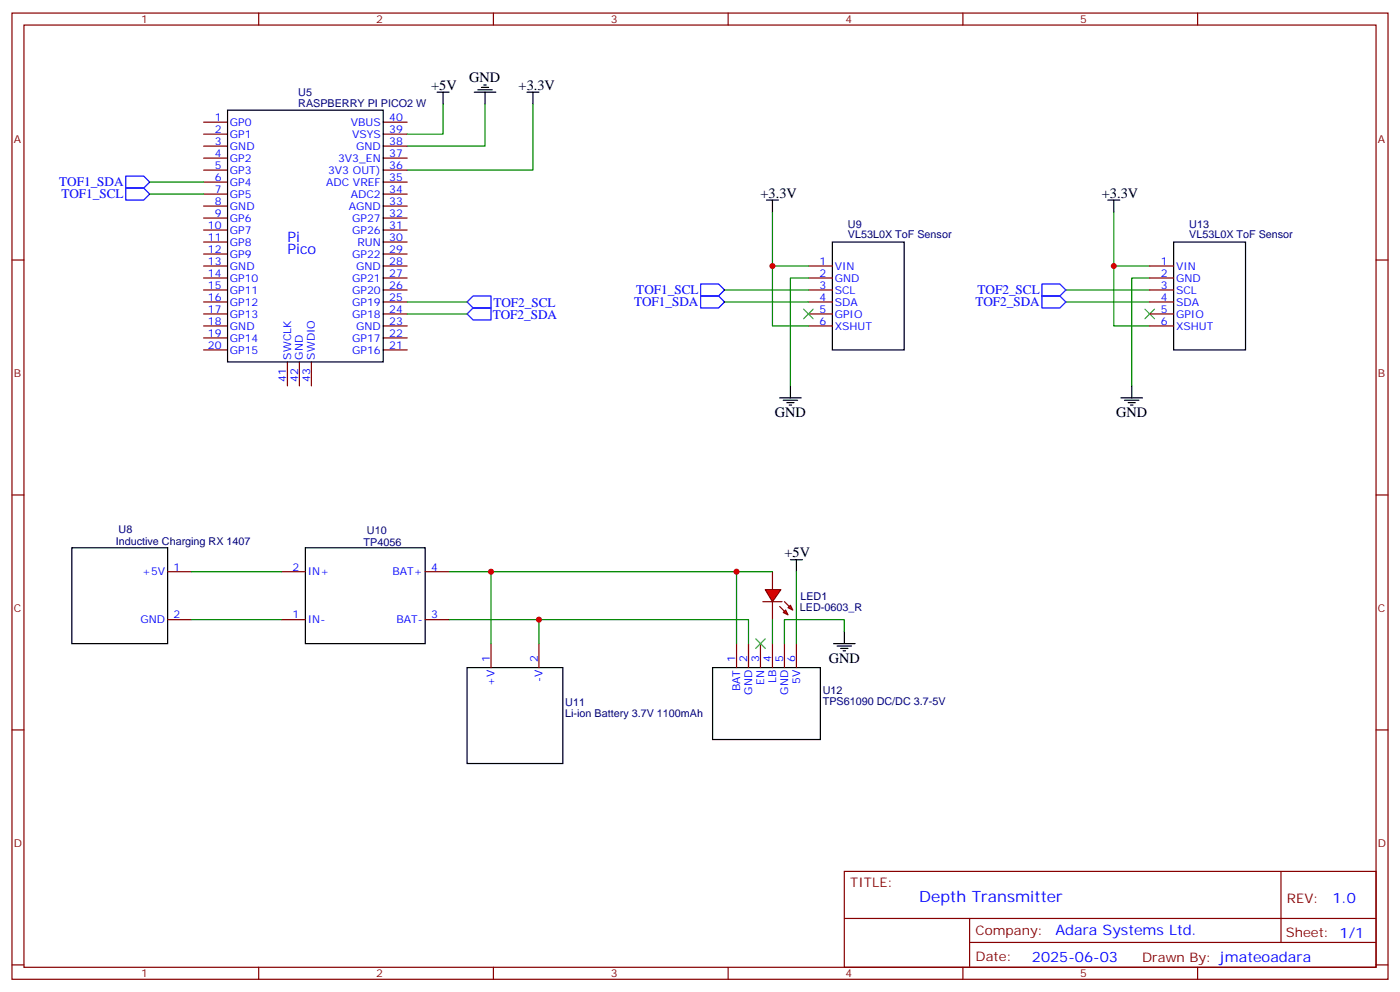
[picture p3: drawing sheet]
<svg xmlns="http://www.w3.org/2000/svg" width="412mm" height="292mm" viewBox="0 0 412 292" stroke-linecap="round" stroke-linejoin="round" font-family="sans-serif">
<g fill="none" stroke="#870000" stroke-width=".35">
<path d="M3.5 3.8h405.4v284.4h-405.4zM7.1 7.4h398.2v277.3h-398.2zM76.2 3.8v3.6M145.3 3.8v3.6M214.5 3.8v3.6M283.6 3.8v3.6M352.8 3.8v3.6M60 35.9h7M60 39.5h7M112.9 35.9h7M112.9 39.5h7M60 43h7"/>
<path d="M60 46.5h7M60 50.1h7M60 53.6h7M60 57.1h7M112.9 43h7M112.9 46.5h7M112.9 50.1h7M112.9 53.6h7M112.9 57.1h7M3.5 76.5h3.6M60 60.6h7M60 64.2h7"/>
<path d="M60 67.7h7M60 71.2h7M60 74.8h7M60 78.3h7M112.9 60.6h7M112.9 64.2h7M112.9 67.7h7M112.9 71.2h7M112.9 74.8h7M112.9 78.3h7M238.1 78.3h7.1M405.3 76.5h3.6"/>
<path d="M60 81.8h7M60 85.3h7M60 88.9h7M60 92.4h7M60 95.9h7M60 99.4h7M112.9 81.8h7M112.9 85.3h7M112.9 88.9h7M112.9 92.4h7M112.9 95.9h7M112.9 99.4h7"/>
<path d="M238.1 81.8h7.1M238.1 85.3h7.1M238.1 88.9h7.1M238.1 92.4h7.1M238.1 95.9h7.1M60 103h7M84.7 106.5v7.1M88.2 106.5v7.1M91.7 106.5v7.1M112.9 103h7M3.5 145.7h3.6M405.3 145.7h3.6"/>
<path d="M49.4 168.2h7M82.9 168.2h7.1M125.2 168.2h7.1M49.4 182.4h7M82.9 182.4h7.1M125.2 182.4h7.1M144.6 189.4v7.1M158.7 189.4v7.1M217 189.4v7.1M220.5 189.4v7.1M224 189.4v7.1M227.5 189.4v7.1"/>
<path d="M231.1 189.4v7.1M234.6 189.4v7.1M3.5 214.8h3.6M405.3 214.8h3.6M248.7 256.4h156.6v28.3h-156.6zM377.3 256.5v20.8M248.7 270.3h156.5M285.6 277.3h119.6M285.6 270.3v14.1M3.5 284h3.6M76.2 284.7v3.5M145.3 284.7v3.5"/>
<path d="M214.5 284.7v3.5M283.6 284.7v3.5M352.8 284.7v3.5M405.3 284h3.6"/>
</g>
<g fill="none" stroke="#008700" stroke-width=".35">
<path d="M130.5 30.7v8.8h-10.6M142.9 30.7v12.3h-23M157 30.7v19.4h-37.1M44.1 53.6h15.9M44.1 57.1h15.9M227.5 62.4v33.5h10.6M227.5 78.3h10.6M213.4 85.3h24.7M213.4 88.9h24.7M238.1 81.8h-5.3v31.8M56.4 168.2h26.5M132.3 168.2h12.3v21.2"/>
<path d="M144.6 168.2h72.4v21.2M234.6 168.2v21.2M56.4 182.4h26.5M132.3 182.4h26.4v7M158.7 182.4h61.8v7M248.7 185.9v-3.5h-17.6v7"/>
</g>
<g fill="none" stroke="#000" stroke-width=".35">
<path d="M67 32.4h45.9v74.1h-45.9zM128.8 27.1h3.5M130.5 27.1v3.6M139.7 27.1h6.3M140.8 26.4h4.2M141.8 25.7h2.1M142.5 25h.7M142.9 27.1v3.6M155.2 27.1h3.5M157 27.1v3.6M225.8 58.9h3.5M227.5 58.9v3.5"/>
<path d="M245.2 71.2h21.1v31.8h-21.1zM229.7 117.1h6.3M230.7 117.8h4.2M231.8 118.5h2.1M232.5 119.2h.7M232.8 113.6v3.5M21.2 161.2h28.2v28.2h-28.2zM90 161.2h35.2v28.2h-35.2zM232.8 164.7h3.6M234.6 164.7v3.5M137.6 196.5h28.2v28.2h-28.2zM209.9 196.5h31.8v21.1h-31.8z"/>
<path d="M245.5 189.4h6.4M246.6 190.1h4.2M247.6 190.8h2.2M248.4 191.5h.7M248.7 185.9v3.5"/>
</g>
<path d="M37 51.8h5.3l1.8 1.8-1.8 1.8h-5.3zM37 55.4h5.3l1.8 1.7-1.8 1.8h-5.3zM206.4 87.1h5.3l1.7 1.8-1.7 1.7h-5.3zM206.4 83.6h5.3l1.7 1.7-1.7 1.8h-5.3z" fill="none" stroke="#00f" stroke-width=".35"/>
<path d="M236.7 91l2.8 2.8M239.5 91l-2.8 2.8M222.6 188l2.8 2.8M225.4 188l-2.8 2.8" fill="none" stroke="#3c3" stroke-width=".35"/>
<g fill="#f00" stroke="#870000" stroke-width=".35">
<path d="M225.4 173.5h4.6l-2.5 3.6z"/>
<path d="M224.7 177.1h5.7z"/>
</g>
<g fill="#870000" stroke="#870000" stroke-width=".35">
<path d="M231.1 177.1l1.4 1.4z"/>
<path d="M229.7 178.5l1.4 1.4z"/>
</g>
<g fill="#f00" stroke="#870000" stroke-width=".35">
<path d="M232.1 178.8l.7-.7 .7 1.4z"/>
<path d="M230.7 180.2l.7-.7 .7 1.4z"/>
</g>
<path d="M338.7 78.3h7M338.7 81.8h7M338.7 85.3h7M338.7 88.9h7M338.7 92.4h7M338.7 95.9h7M227.5 168.2v5.3M227.5 177.1v5.3" fill="none" stroke="#870000" stroke-width=".35"/>
<path d="M328.1 62.4v33.5h10.6M328.1 78.3h10.6M119.9 88.9h17.7M119.9 92.4h17.7M314 88.9h24.7M314 85.3h24.7M338.7 81.8h-5.3v31.8M217 168.2h10.5M227.5 182.4v7" fill="none" stroke="#008700" stroke-width=".35"/>
<path d="M137.6 92.4l1.7-1.8h5.3v3.6h-5.3zM137.6 88.9l1.7-1.8h5.3v3.5h-5.3zM306.9 83.6h5.3l1.8 1.7-1.8 1.8h-5.3zM306.9 87.1h5.3l1.8 1.8-1.8 1.7h-5.3z" fill="none" stroke="#00f" stroke-width=".35"/>
<path d="M326.3 58.9h3.5M328.1 58.9v3.5M345.7 71.2h21.2v31.8h-21.2zM330.2 117.1h6.3M331.3 117.8h4.2M332.3 118.5h2.1M333 119.2h.7M333.4 113.6v3.5" fill="none" stroke="#000" stroke-width=".35"/>
<path d="M337.3 91l2.8 2.8M340.1 91l-2.8 2.8" fill="none" stroke="#3c3" stroke-width=".35"/>
<g fill="#c00">
<circle cx="227.5" cy="78.3" r=".88"/>
<circle cx="144.6" cy="168.2" r=".88"/>
<circle cx="158.8" cy="182.4" r=".88"/>
<circle cx="217" cy="168.2" r=".88"/>
<circle cx="328.1" cy="78.3" r=".88"/>
</g>
<text font-size="4.6" fill="#00f" x="270.8" y="265.5">Depth Transmitter</text>
<g font-size="4.2">
<text x="127" y="26.4">+5V</text>
<text x="138.2" y="24.1">GND</text>
<text x="152.8" y="26.4">+3.3V</text>
<text x="224" y="58.2">+3.3V</text>
<text x="324.6" y="58.2">+3.3V</text>
<text x="228.2" y="122.7">GND</text>
<text x="328.8" y="122.7">GND</text>
<text x="231.1" y="164">+5V</text>
<text x="244.1" y="195.1">GND</text>
</g>
<g font-size="4.2" fill="#00f">
<text x="84.7" y="71.2">Pi</text>
<text x="84.7" y="74.8">Pico</text>
<text x="392.5" y="265.7">1.0</text>
<text x="310.9" y="275.3">Adara Systems Ltd.</text>
<text x="304" y="283.1">2025-06-03</text>
</g>
<g font-size="3.9" fill="#00f">
<text x="17.4" y="54.8">TOF1_SDA</text>
<text x="18.1" y="58.3">TOF1_SCL</text>
<text x="187.4" y="86.6">TOF1_SCL</text>
<text x="288" y="86.6">TOF2_SCL</text>
<text x="145.1" y="93.8">TOF2_SDA</text>
<text x="145.3" y="90.2">TOF2_SCL</text>
<text x="186.8" y="90.1">TOF1_SDA</text>
<text x="287.3" y="90.1">TOF2_SDA</text>
</g>
<g font-size="3.9" fill="#800">
<text x="250.5" y="261">TITLE:</text>
<text x="379.1" y="265.7">REV:</text>
<text x="287.4" y="275.2">Company:</text>
<text x="378.7" y="275.8">Sheet: 1/1</text>
<text x="287.4" y="282.9">Date:</text>
<text x="336.4" y="283">Drawn By: jmateoadara</text>
</g>
<g font-size="3.2" fill="#800">
<text x="41.6" y="6.8">1</text>
<text x="110.8" y="6.8">2</text>
<text x="179.9" y="6.8">3</text>
<text x="249.1" y="6.8">4</text>
<text x="318.2" y="6.8">5</text>
<text x="4.1" y="41.9">A</text>
<text x="405.9" y="41.9">A</text>
<text x="4.1" y="111.1">B</text>
<text x="405.9" y="111.1">B</text>
<text x="4.1" y="180.2">C</text>
<text x="405.9" y="180.2">C</text>
<text x="4.1" y="249.4">D</text>
<text x="405.9" y="249.4">D</text>
<text x="41.6" y="287.7">1</text>
<text x="110.8" y="287.7">2</text>
<text x="179.9" y="287.7">3</text>
<text x="249.1" y="287.7">4</text>
<text x="318.2" y="287.7">5</text>
</g>
<g font-size="3.2" fill="#000080">
<text x="87.9" y="28.2">U5</text>
<text x="87.9" y="31.4">RASPBERRY PI PICO2 W</text>
<text x="249.8" y="70.2">VL53L0X ToF Sensor</text>
<text x="249.8" y="67">U9</text>
<text x="350.3" y="70.2">VL53L0X ToF Sensor</text>
<text x="350.3" y="67">U13</text>
<text x="34.1" y="160.5">Inductive Charging RX 1407</text>
<text x="34.9" y="157">U8</text>
<text x="107.1" y="160.6">TP4056</text>
<text x="108.1" y="157">U10</text>
<text x="235.6" y="179.9">LED-0603_R</text>
<text x="235.8" y="176.4">LED1</text>
<text x="166.5" y="207.8">U11</text>
<text x="242.4" y="207.5">TPS61090 DC/DC 3.7-5V</text>
<text x="242.4" y="204.3">U12</text>
<text x="166.5" y="211">Li-ion Battery 3.7V 1100mAh</text>
</g>
<g font-size="3.2" fill="#00f">
<text x="63.2" y="35.6">1</text>
<text x="114.7" y="35.6">40</text>
<text x="63.2" y="39.1">2</text>
<text x="67.7" y="40.5">GP1</text>
<text x="67.7" y="37">GP0</text>
<text x="103.3" y="37">VBUS</text>
<text x="103.7" y="40.5">VSYS</text>
<text x="114.7" y="39.1">39</text>
<text x="63.2" y="46.2">4</text>
<text x="63.2" y="42.7">3</text>
<text x="67.7" y="47.6">GP2</text>
<text x="67.7" y="44.1">GND</text>
<text x="99.6" y="47.6">3V3_EN</text>
<text x="104.9" y="44.1">GND</text>
<text x="114.7" y="42.7">38</text>
<text x="114.7" y="46.2">37</text>
<text x="63.2" y="53.2">6</text>
<text x="63.2" y="49.7">5</text>
<text x="67.7" y="51.1">GP3</text>
<text x="96.7" y="51.1">3V3 OUT)</text>
<text x="114.7" y="49.7">36</text>
<text x="114.7" y="53.2">35</text>
<text x="63.2" y="56.8">7</text>
<text x="67.7" y="58.2">GP5</text>
<text x="67.7" y="54.6">GP4</text>
<text x="96" y="54.6">ADC VREF</text>
<text x="103.3" y="58.2">ADC2</text>
<text x="114.7" y="56.8">34</text>
<text x="63.2" y="63.8">9</text>
<text x="63.2" y="60.3">8</text>
<text x="67.7" y="65.2">GP6</text>
<text x="67.7" y="61.7">GND</text>
<text x="102.7" y="61.7">AGND</text>
<text x="103.8" y="65.2">GP27</text>
<text x="114.7" y="60.3">33</text>
<text x="114.7" y="63.8">32</text>
<text x="61.2" y="70.9">11</text>
<text x="61.2" y="67.3">10</text>
<text x="67.7" y="68.8">GP7</text>
<text x="103.8" y="68.8">GP26</text>
<text x="114.7" y="67.3">31</text>
<text x="114.7" y="70.9">30</text>
<text x="61.2" y="77.9">13</text>
<text x="61.2" y="74.4">12</text>
<text x="67.7" y="75.8">GP9</text>
<text x="67.7" y="72.3">GP8</text>
<text x="103.8" y="75.8">GP22</text>
<text x="105.3" y="72.3">RUN</text>
<text x="114.7" y="74.4">29</text>
<text x="114.7" y="77.9">28</text>
<text x="241.4" y="77.9">1</text>
<text x="341.9" y="77.9">1</text>
<text x="61.2" y="81.5">14</text>
<text x="67.7" y="82.9">GP10</text>
<text x="67.7" y="79.3">GND</text>
<text x="103.8" y="82.9">GP21</text>
<text x="104.9" y="79.3">GND</text>
<text x="114.7" y="81.5">27</text>
<text x="241.4" y="81.5">2</text>
<text x="245.9" y="79.3">VIN</text>
<text x="245.9" y="82.9">GND</text>
<text x="341.9" y="81.5">2</text>
<text x="346.4" y="79.3">VIN</text>
<text x="346.4" y="82.9">GND</text>
<text x="61.2" y="88.5">16</text>
<text x="61.2" y="85">15</text>
<text x="67.7" y="89.9">GP12</text>
<text x="67.7" y="86.4">GP11</text>
<text x="103.8" y="86.4">GP20</text>
<text x="103.8" y="89.9">GP19</text>
<text x="114.7" y="85">26</text>
<text x="114.7" y="88.5">25</text>
<text x="241.4" y="85">3</text>
<text x="241.4" y="88.5">4</text>
<text x="245.9" y="86.4">SCL</text>
<text x="245.9" y="89.9">SDA</text>
<text x="341.9" y="85">3</text>
<text x="341.9" y="88.5">4</text>
<text x="346.4" y="86.4">SCL</text>
<text x="346.4" y="89.9">SDA</text>
<text x="61.2" y="95.6">18</text>
<text x="61.2" y="92">17</text>
<text x="67.7" y="93.5">GP13</text>
<text x="103.8" y="93.5">GP18</text>
<text x="114.7" y="92">24</text>
<text x="114.7" y="95.6">23</text>
<text x="241.4" y="92">5</text>
<text x="241.4" y="95.6">6</text>
<text x="245.9" y="93.5">GPIO</text>
<text x="341.9" y="92">5</text>
<text x="341.9" y="95.6">6</text>
<text x="346.4" y="93.5">GPIO</text>
<text x="61.2" y="99.1">19</text>
<text x="67.7" y="100.5">GP14</text>
<text x="67.7" y="97">GND</text>
<text x="103.8" y="100.5">GP17</text>
<text x="104.9" y="97">GND</text>
<text x="114.7" y="99.1">22</text>
<text x="245.9" y="97">XSHUT</text>
<text x="346.4" y="97">XSHUT</text>
<text x="61.2" y="102.6">20</text>
<text x="67.7" y="104">GP15</text>
<text x="85.7" y="105.8" transform="rotate(-90 85.7 105.8)">SWCLK</text>
<text x="89.3" y="105.8" transform="rotate(-90 89.3 105.8)">GND</text>
<text x="92.8" y="105.8" transform="rotate(-90 92.8 105.8)">SWDIO</text>
<text x="103.8" y="104">GP16</text>
<text x="114.7" y="102.6">21</text>
<text x="84.3" y="112.3" transform="rotate(-90 84.3 112.3)">41</text>
<text x="87.8" y="112.3" transform="rotate(-90 87.8 112.3)">42</text>
<text x="91.4" y="112.3" transform="rotate(-90 91.4 112.3)">43</text>
<text x="51.2" y="167.9">1</text>
<text x="86.2" y="167.9">2</text>
<text x="127" y="167.9">4</text>
<text x="41.9" y="169.3">+5V</text>
<text x="90.7" y="169.3">IN+</text>
<text x="115.6" y="169.3">BAT+</text>
<text x="41.4" y="183.4">GND</text>
<text x="51.2" y="182">2</text>
<text x="86.2" y="182">1</text>
<text x="90.7" y="183.4">IN-</text>
<text x="116.8" y="183.4">BAT-</text>
<text x="127" y="182">3</text>
<text x="144.3" y="194.7" transform="rotate(-90 144.3 194.7)">1</text>
<text x="158.4" y="194.7" transform="rotate(-90 158.4 194.7)">2</text>
<text x="216.6" y="194.7" transform="rotate(-90 216.6 194.7)">1</text>
<text x="220.1" y="194.7" transform="rotate(-90 220.1 194.7)">2</text>
<text x="223.7" y="194.7" transform="rotate(-90 223.7 194.7)">3</text>
<text x="227.2" y="194.7" transform="rotate(-90 227.2 194.7)">4</text>
<text x="230.7" y="194.7" transform="rotate(-90 230.7 194.7)">5</text>
<text x="234.2" y="194.7" transform="rotate(-90 234.2 194.7)">6</text>
<text x="145.7" y="201.9" transform="rotate(-90 145.7 201.9)">+V</text>
<text x="159.8" y="200.8" transform="rotate(-90 159.8 200.8)">-V</text>
<text x="218" y="203.5" transform="rotate(-90 218 203.5)">BAT</text>
<text x="225.1" y="201.5" transform="rotate(-90 225.1 201.5)">EN</text>
<text x="228.6" y="201.1" transform="rotate(-90 228.6 201.1)">LB</text>
<text x="235.7" y="201.4" transform="rotate(-90 235.7 201.4)">5V</text>
<text x="221.5" y="204.4" transform="rotate(-90 221.5 204.4)">GND</text>
<text x="232.1" y="204.4" transform="rotate(-90 232.1 204.4)">GND</text>
</g>
</svg>
